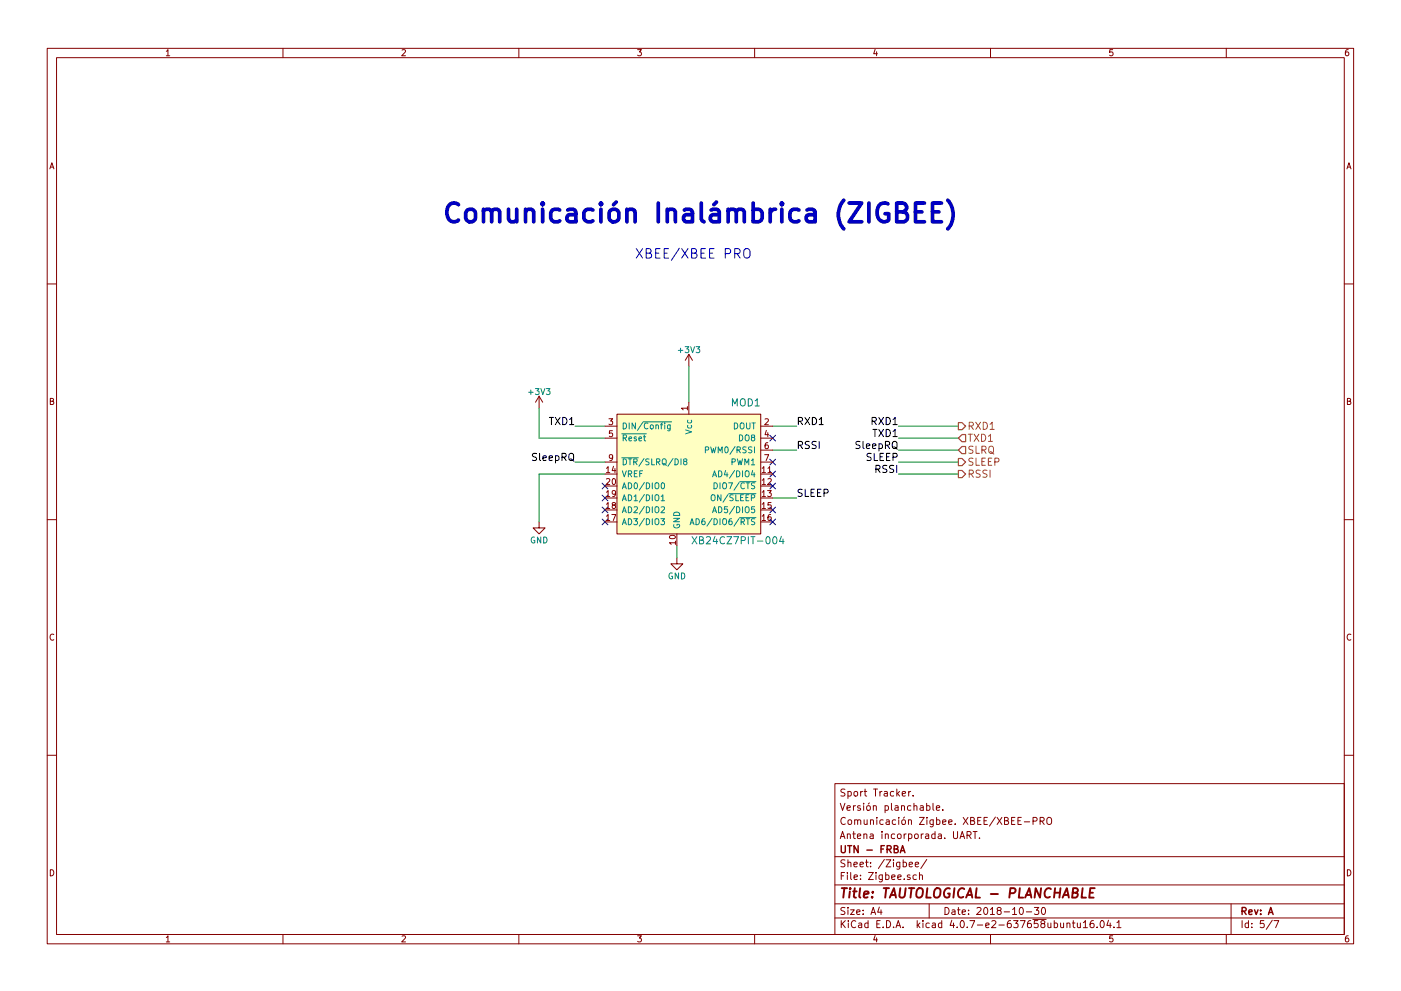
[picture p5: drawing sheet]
EESchema Schematic File Version 2
LIBS:power
LIBS:device
LIBS:switches
LIBS:relays
LIBS:motors
LIBS:transistors
LIBS:conn
LIBS:linear
LIBS:regul
LIBS:74xx
LIBS:cmos4000
LIBS:adc-dac
LIBS:memory
LIBS:xilinx
LIBS:microcontrollers
LIBS:dsp
LIBS:microchip
LIBS:analog_switches
LIBS:motorola
LIBS:texas
LIBS:intel
LIBS:audio
LIBS:interface
LIBS:digital-audio
LIBS:philips
LIBS:display
LIBS:cypress
LIBS:siliconi
LIBS:opto
LIBS:atmel
LIBS:contrib
LIBS:valves
LIBS:acc_mpu9250_board
LIBS:arduino
LIBS:gps_em506
LIBS:aic1117
LIBS:lm2575
LIBS:lm2940
LIBS:dk_RF-Transceiver-Modules
LIBS:pbase-ino_planchable-cache
EELAYER 25 0
EELAYER END
$Descr A4 11693 8268
encoding utf-8
Sheet 5 7
Title "TAUTOLOGICAL - PLANCHABLE"
Date "2018-10-30"
Rev "A"
Comp "UTN - FRBA"
Comment1 "Antena incorporada. UART."
Comment2 "Comunicación Zigbee. XBEE/XBEE-PRO"
Comment3 "Versión planchable."
Comment4 "Sport Tracker. "
$EndDescr
$Comp
L +3V3 #PWR09
U 1 1
P 5750 3050
F 0 "#PWR09" H 5750 2900 50  0001 C CNN
F 1 "+3V3" H 5750 3190 50  0000 C CNN
F 2 "" H 5750 3050 50  0001 C CNN
F 3 "" H 5750 3050 50  0001 C CNN
	1    5750 3050
	1    0    0    -1  
$EndComp
$Comp
L +3V3 #PWR010
U 1 1
P 4500 3400
F 0 "#PWR010" H 4500 3250 50  0001 C CNN
F 1 "+3V3" H 4500 3540 50  0000 C CNN
F 2 "" H 4500 3400 50  0001 C CNN
F 3 "" H 4500 3400 50  0001 C CNN
	1    4500 3400
	1    0    0    -1  
$EndComp
Wire Wire Line
	5750 3350 5750 3050
Wire Wire Line
	5050 3650 4500 3650
Wire Wire Line
	4500 3650 4500 3400
$Comp
L GND #PWR011
U 1 1
P 4500 4350
F 0 "#PWR011" H 4500 4100 50  0001 C CNN
F 1 "GND" H 4500 4200 50  0000 C CNN
F 2 "" H 4500 4350 50  0001 C CNN
F 3 "" H 4500 4350 50  0001 C CNN
	1    4500 4350
	1    0    0    -1  
$EndComp
Wire Wire Line
	5050 3950 4500 3950
Wire Wire Line
	4500 3950 4500 4350
Wire Wire Line
	5050 3550 4800 3550
Wire Wire Line
	5050 3850 4800 3850
Wire Wire Line
	6450 3550 6650 3550
Wire Wire Line
	6450 3750 6650 3750
Wire Wire Line
	6450 4150 6650 4150
$Comp
L GND #PWR012
U 1 1
P 5650 4650
F 0 "#PWR012" H 5650 4400 50  0001 C CNN
F 1 "GND" H 5650 4500 50  0000 C CNN
F 2 "" H 5650 4650 50  0001 C CNN
F 3 "" H 5650 4650 50  0001 C CNN
	1    5650 4650
	1    0    0    -1  
$EndComp
Wire Wire Line
	5650 4650 5650 4550
NoConn ~ 6450 3850
NoConn ~ 6450 3950
NoConn ~ 6450 3650
NoConn ~ 5050 4350
NoConn ~ 5050 4250
NoConn ~ 5050 4150
NoConn ~ 5050 4050
Text Label 4800 3550 2    60   ~ 0
TXD1
Text Label 4800 3850 2    60   ~ 0
SleepRQ
Text Label 6650 3550 0    60   ~ 0
RXD1
Text Label 6650 3750 0    60   ~ 0
RSSI
Text Label 6650 4150 0    60   ~ 0
SLEEP
NoConn ~ 6450 4250
Wire Wire Line
	7500 3550 8000 3550
Wire Wire Line
	7500 3650 8000 3650
Wire Wire Line
	7500 3750 8000 3750
Wire Wire Line
	7500 3850 8000 3850
Wire Wire Line
	7500 3950 8000 3950
Text Label 7500 3550 2    60   ~ 0
RXD1
Text Label 7500 3650 2    60   ~ 0
TXD1
Text Label 7500 3750 2    60   ~ 0
SleepRQ
Text Label 7500 3850 2    60   ~ 0
SLEEP
Text Label 7500 3950 2    60   ~ 0
RSSI
Text HLabel 8000 3550 2    60   Output ~ 0
RXD1
Text HLabel 8000 3650 2    60   Input ~ 0
TXD1
Text HLabel 8000 3750 2    60   Input ~ 0
SLRQ
Text HLabel 8000 3850 2    60   Output ~ 0
SLEEP
Text HLabel 8000 3950 2    60   Output ~ 0
RSSI
$Comp
L XB24CZ7PIT-004 MOD1
U 1 1
P 5850 4150
F 0 "MOD1" H 6100 4950 60  0000 L CNN
F 1 "XB24CZ7PIT-004" H 5768 3798 60  0000 L CNN
F 2 "footprints:XBEE_PRO-20_THT" H 6050 4350 60  0001 L CNN
F 3 "https://www.digi.com/resources/documentation/digidocs/pdfs/90001500.pdf" H 6050 4450 60  0001 L CNN
F 4 "602-1557-ND" H 6050 4550 60  0001 L CNN "Digi-Key_PN"
F 5 "XB24CZ7PIT-004" H 6050 4650 60  0001 L CNN "MPN"
F 6 "RF/IF and RFID" H 6050 4750 60  0001 L CNN "Category"
F 7 "RF Transceiver Modules" H 6050 4850 60  0001 L CNN "Family"
F 8 "https://www.digi.com/resources/documentation/digidocs/pdfs/90001500.pdf" H 6050 4950 60  0001 L CNN "DK_Datasheet_Link"
F 9 "/product-detail/en/digi-international/XB24CZ7PIT-004/602-1557-ND/5322371" H 6050 5050 60  0001 L CNN "DK_Detail_Page"
F 10 "RF TXRX MOD 802.15.4 TRACE ANT" H 6050 5150 60  0001 L CNN "Description"
F 11 "Digi International" H 6050 5250 60  0001 L CNN "Manufacturer"
F 12 "Active" H 6050 5350 60  0001 L CNN "Status"
	1    5850 4150
	1    0    0    -1  
$EndComp
Text Notes 3700 1850 0    157  ~ 31
Comunicación Inalámbrica (ZIGBEE)
NoConn ~ 6450 4050
NoConn ~ 6450 4350
Text Notes 5300 2150 0    79   ~ 0
XBEE/XBEE PRO
$EndSCHEMATC
